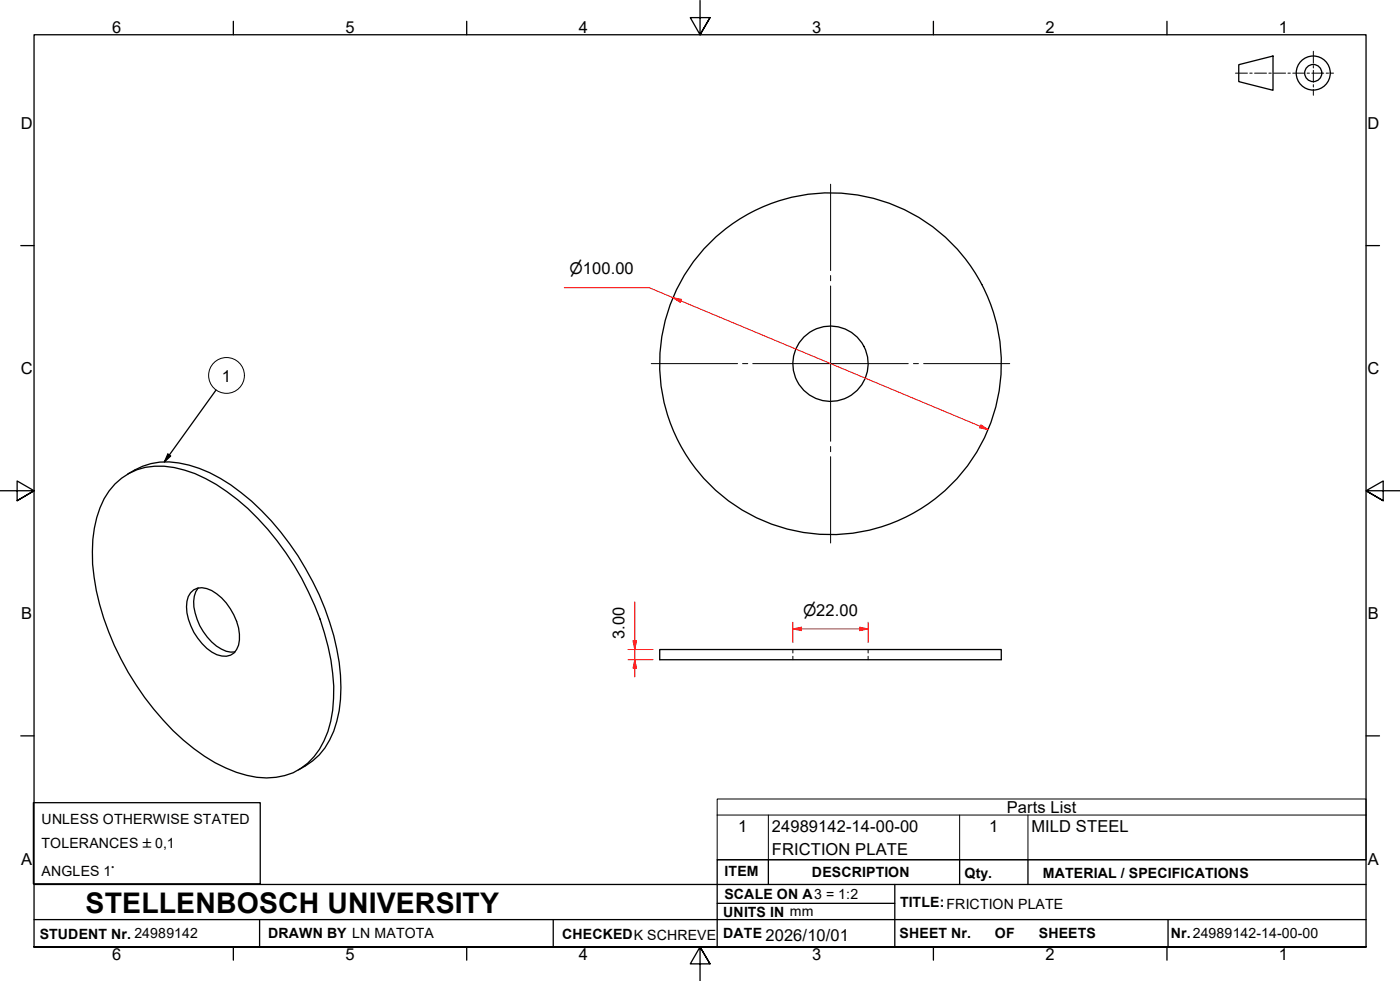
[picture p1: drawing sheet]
<svg xmlns="http://www.w3.org/2000/svg" width="410mm" height="287mm" viewBox="0 0 410 287" stroke-linecap="round" stroke-linejoin="round" font-family="sans-serif">
<!-- layer: Visible Edges(ISO) -->
<g fill="none" stroke="#000" stroke-width=".38">
<path d="M37.4 138.8a20.4 20.4 0 0 1 18-2.6 52 52 0 0 1 24 16.3 79.6 79.6 0 0 1 20.3 45.1 33.7 33.7 0 0 1-4.6 21.4 20.8 20.8 0 0 1-7.7 6.4M33.7 141.7a18.2 18.2 0 0 1 17.3-4.8 42.8 42.8 0 0 1 18.5 9.4 80.5 80.5 0 0 1 27.9 50.8 36.5 36.5 0 0 1-2.5 19.8 18 18 0 0 1-19.7 10.6 42.2 42.2 0 0 1-21.5-10.8 81.7 81.7 0 0 1-26.1-47.7 38.7 38.7 0 0 1 2.9-23l1.4-2.3zM55.8 173.5a4.1 4.1 0 0 1 4.7-1.2 16 16 0 0 1 9.6 13.3 5.9 5.9 0 0 1-2.6 6.2 6.7 6.7 0 0 1-6.9-2 16.8 16.8 0 0 1-5.9-13.8l.4-1.4zM58 172.1a7.8 7.8 0 0 0-.9 7.4 16.2 16.2 0 0 0 9.1 11.1l1.4 .3 1.2-.1M193.2 190.1h100v3h-100z"/>
<circle cx="243.2" cy="106.5" r="50"/>
<circle cx="243.2" cy="106.5" r="11"/>
</g>
<!-- layer: Hidden Edges(ISO) -->
<path d="M232.2 190.1v1M232.2 192.1v1M254.2 190.1v1M254.2 192.1v1" fill="none" stroke="#000" stroke-width=".29"/>
<!-- layer: Symbols(ISO) -->
<g fill="none" stroke="#000" stroke-width=".29">
<path d="M210 238.6v-4.7h190v4.7M210 238.6v13.1h190v-13.1M210 238.6h190M225 238.6v13.1M281 238.6v13.1M301 238.6v13.1"/>
<circle cx="66.3" cy="109.9" r="5.2"/>
</g>
<!-- layer: Border_0 -->
<g fill="none" stroke="#000" stroke-width=".38">
<path d="M68.3 6.2v4M136.7 6.2v4M205 .1v10.1l-2.9-5h5.8l-2.9 5 2.9-5M273.3 6.2v4M341.7 6.2v4M6.1 71.9h3.9M400 71.9h3.9M0 143.7h10l-5-2.9v5.8l5-2.9-5 2.9M410 143.7h-10l5-2.9v5.8l-5-2.9 5 2.9M6.1 215.4h3.9M400 215.4h3.9M10 277.2v-267h390v267h-390h390"/>
<path d="M68.3 277.2v3.9M136.7 277.2v3.9M273.3 277.2v3.9M341.7 277.2v3.9M207.9 282.1l-2.9-4.9 2.9 4.9h-5.8l2.9-4.9v10"/>
</g>
<!-- layer: Sketch Geometry(ISO) -->
<g fill="none" stroke="#000" stroke-width=".38">
<path d="M362.7 18.9l10-2.5v10l-10-2.5zM9.8 235h66.4v23.7h-66.4zM10 258.9h390M225 251.7v7.2M262 258.9v18.3M281 251.7v7.2M301 251.7v7.2M400 251.7h-190v25.5M10 277.2h390M10 269.2h390M76 269.2v8M162 269.2v8"/>
<path d="M210 264.4h52M342 269.2v8"/>
<circle cx="384.5" cy="21.4" r="5"/>
<circle cx="384.5" cy="21.4" r="2.51"/>
</g>
<g fill="none" stroke="#000" stroke-width=".29">
<path d="M384.6 15v3.5M384.6 19.2v.7M361.8 21.4h3.5M366 21.4h.6M367.3 21.4h3.5M371.5 21.4h.7M372.9 21.4h3.5M377.1 21.4h.7M378.5 21.4h3.5M382.7 21.4h.7M384.1 21.4h3.5M384.6 20.6v3.5"/>
<path d="M384.6 24.8v.7M384.6 26.2v1.7M388.3 21.4h.7M389.7 21.4h.8"/>
</g>
<!-- layer: Symbols(ISO) -->
<path d="M63.2 114.2l-15.1 21M49.1 132.9l.9 .6-1.9 1.7z" fill="none" stroke="#000" stroke-width=".38"/>
<path d="M49.1 132.9l.9 .6-1.9 1.7z" fill="#000"/>
<!-- layer: Center Mark(ISO) -->
<path d="M243.2 53.9v25.3M243.2 80.7v1.5M243.2 83.7v45.5M190.7 106.4h25.3M217.4 106.4h1.5M220.4 106.4h45.5M267.5 106.4h1.4M270.4 106.4h25.3M243.2 130.7v1.5M243.2 133.7v25.3" fill="none" stroke="#000" stroke-width=".29"/>
<!-- layer: Dimensions(ISO) -->
<path d="M197 87.1l2.4 1" fill="none" stroke="#f00" stroke-width=".29"/>
<path d="M197 87.1l2.6 .5-.4 .9z" fill="#f00"/>
<path d="M197 87.1l2.6 .5-.4 .9zM287 124.8l2.3 .9" fill="none" stroke="#f00" stroke-width=".29"/>
<path d="M287.2 124.3l2.1 1.4-2.5-.5z" fill="#f00"/>
<path d="M165.2 84.2h24.9l6.9 2.9M199.4 88.1l87.6 36.7M287.2 124.3l2.1 1.4-2.5-.5zM185.9 187.6v2.5" fill="none" stroke="#f00" stroke-width=".29"/>
<path d="M185.4 187.6h1l-.5 2.5z" fill="#f00"/>
<path d="M185.4 187.6h1l-.5 2.5zM185.9 193.1v2.5" fill="none" stroke="#f00" stroke-width=".29"/>
<path d="M185.9 193.1l.5 2.5h-1z" fill="#f00"/>
<path d="M185.9 176.2v11.4M183.9 190.1h7.3M183.9 193.1h7.3M185.9 193.1l.5 2.5h-1zM185.9 190.1v3M185.9 195.6v2.5M232.2 184.1h2.5" fill="none" stroke="#f00" stroke-width=".29"/>
<path d="M232.2 184.1l2.5-.5v1z" fill="#f00"/>
<path d="M232.2 184.1l2.5-.5v1zM251.7 184.1h2.5" fill="none" stroke="#f00" stroke-width=".29"/>
<path d="M251.7 183.6l2.5 .5-2.5 .5z" fill="#f00"/>
<path d="M232.2 182.1v6M234.7 184.1h17M251.7 183.6l2.5 .5-2.5 .5zM254.2 182.1v6" fill="none" stroke="#f00" stroke-width=".29"/>
<text font-size="8.3" x="25.1" y="267.2">STELLENBOSCH UNIVERSITY</text>
<g font-size="4.8">
<text x="32.8" y="9.7">6</text>
<text x="101.2" y="9.7">5</text>
<text x="169.5" y="9.7">4</text>
<text x="237.8" y="9.7">3</text>
<text x="306.1" y="9.7">2</text>
<text x="374.5" y="9.7">1</text>
<text x="6.1" y="37.8">D</text>
<text x="400.4" y="37.8">D</text>
<text x="6.1" y="109.6">C</text>
<text x="65" y="111.7">1</text>
<text x="400.4" y="109.6">C</text>
<text x="6.2" y="181.3">B</text>
<text x="400.5" y="181.3">B</text>
<text x="182.8" y="187.1" transform="rotate(-90 182.8 187.1)">3.00</text>
<text x="294.8" y="238">Parts List</text>
<text x="216.2" y="243.6">1</text>
<text x="226" y="243.6">24989142-14-00-00</text>
<text x="289.6" y="243.6">1</text>
<text x="302" y="243.7">MILD STEEL</text>
<text x="226" y="250.1">FRICTION PLATE</text>
<text x="6.2" y="253.1">A</text>
<text x="400.5" y="253.1">A</text>
<text x="224.2" y="275.4">2026/10/01</text>
<text x="32.8" y="281.1">6</text>
<text x="101.2" y="281.1">5</text>
<text x="169.5" y="281.1">4</text>
<text x="237.8" y="281.1">3</text>
<text x="306.1" y="281.1">2</text>
<text x="374.5" y="281.1">1</text>
</g>
<g font-size="4.6">
<text x="166.8" y="80.3">⌀100.00</text>
<text x="235.1" y="180.2">⌀22.00</text>
</g>
<g font-size="4.1">
<text x="12.2" y="241.3">UNLESS OTHERWISE STATED</text>
<text x="12.2" y="248.3">TOLERANCES ±0,1</text>
<text x="12.2" y="256.4">ANGLES 1°</text>
<text x="212.2" y="256.5">ITEM</text>
<text x="237.7" y="256.7">DESCRIPTION</text>
<text x="282.4" y="256.9">Qty.</text>
<text x="305.4" y="256.9">MATERIAL / SPECIFICATIONS</text>
<text x="212.1" y="263">SCALE ON A3 = 1:2</text>
<text x="211.8" y="268.4">UNITS IN mm</text>
<text x="263.5" y="265.6">TITLE:FRICTION PLATE</text>
<text x="11.6" y="274.8">STUDENT Nr. 24989142</text>
<text x="78.5" y="274.6">DRAWN BY LN MATOTA</text>
<text x="164.6" y="274.8">CHECKEDK SCHREVE</text>
<text x="211.8" y="274.6">DATE</text>
<text x="263.4" y="274.6">SHEET Nr.</text>
<text x="291.3" y="274.6">OF</text>
<text x="304.2" y="274.6">SHEETS</text>
<text x="342.8" y="274.5">Nr.24989142-14-00-00</text>
</g>
</svg>
